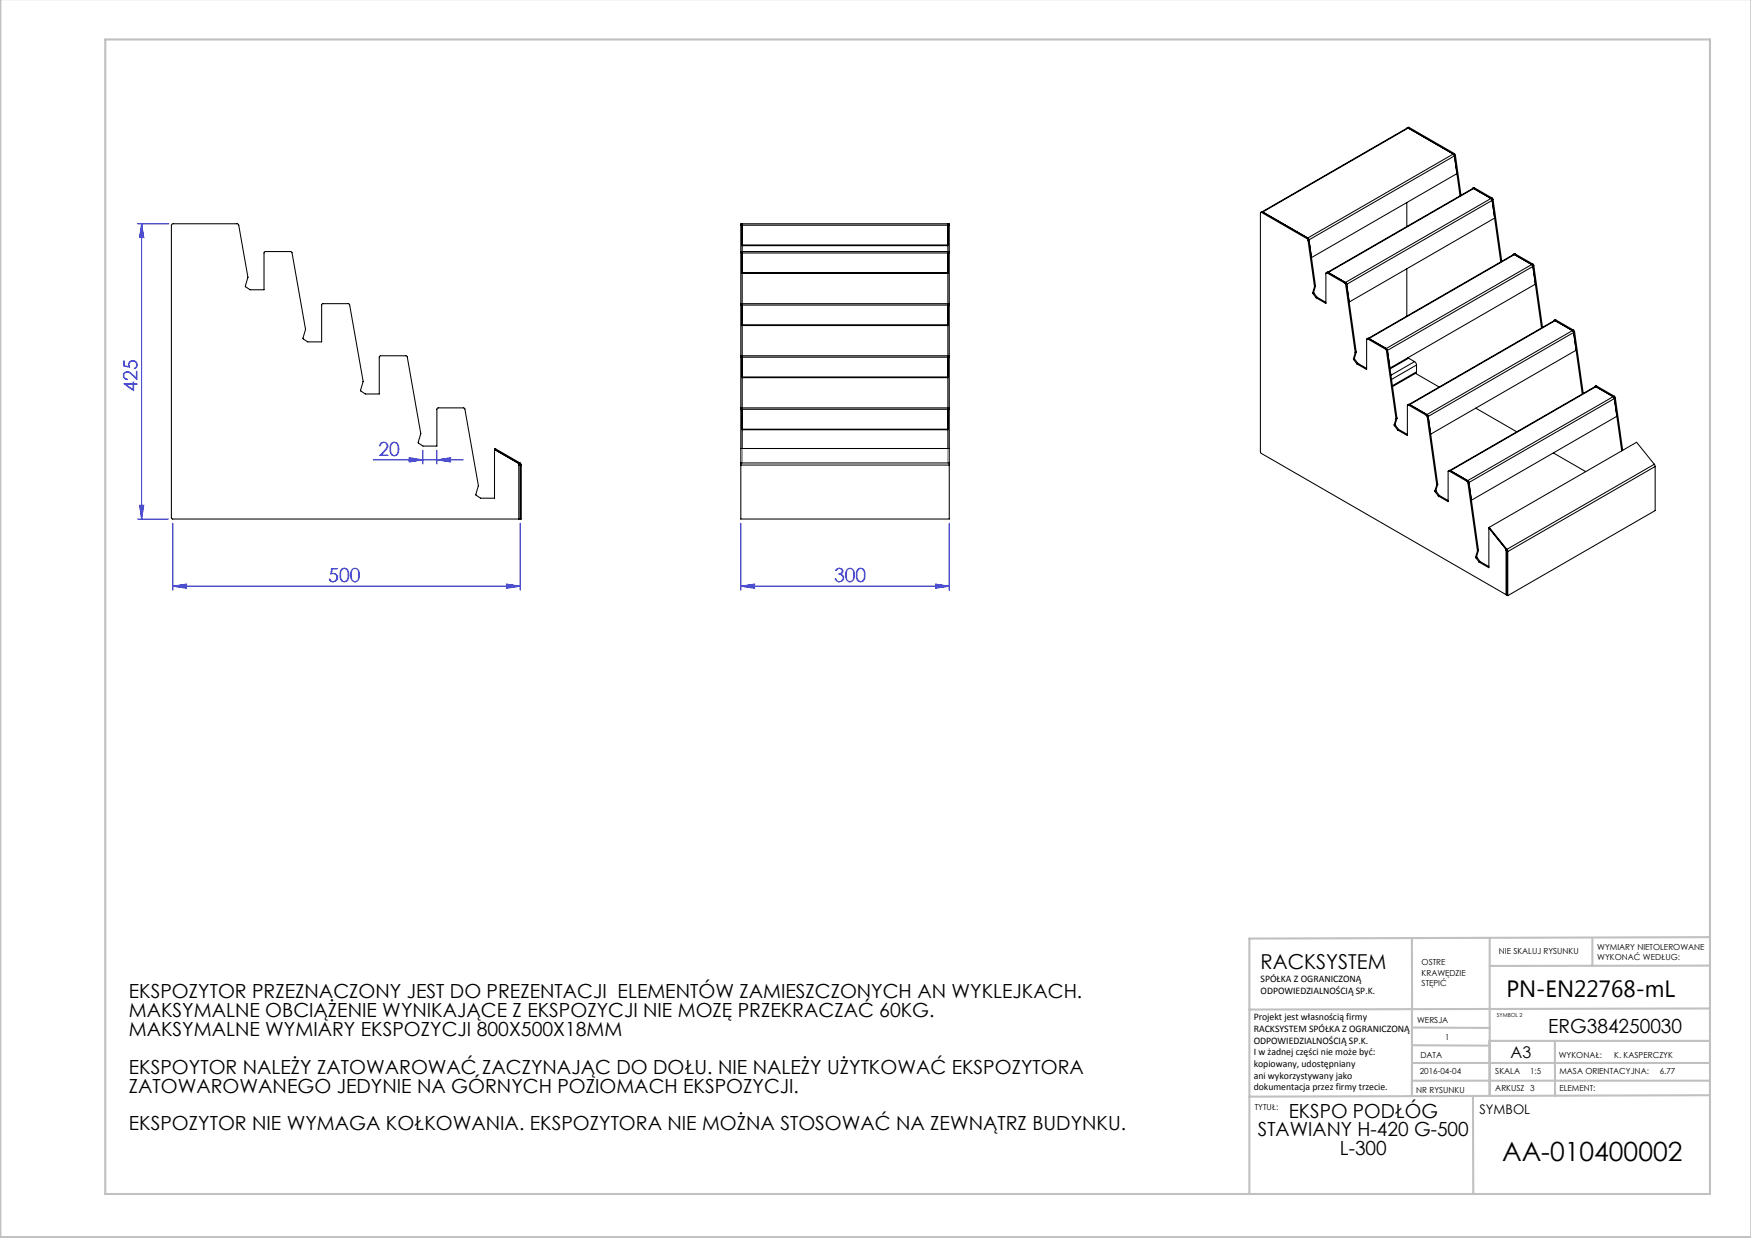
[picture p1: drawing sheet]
<svg xmlns="http://www.w3.org/2000/svg" width="420mm" height="297mm" viewBox="0 0 420 297" stroke-linecap="round" stroke-linejoin="round" font-family="sans-serif">
<g fill="none" stroke="#00f" stroke-width=".24">
<path d="M33 53.7h7.5M34 53.7v70.8M34 53.7l.5 3.3h-1zM89.5 110.3h21.6M98.2 109.8l3.3 .5-3.3 .5zM101.5 108v3.3M104.8 110.3l3.3-.5v1zM104.8 108v3.3M33 124.5h7.4M33.5 121.2h1l-.5 3.3zM41.4 125.5v16.1M124.8 125.5v16.1"/>
<path d="M177.7 125.5v16.1M227.7 125.5v16.1M41.4 140.6l3.3-.5v1zM41.4 140.6h83.4M121.5 140.1l3.3 .5-3.3 .5zM177.7 140.6l3.3-.5v1zM177.7 140.6h50M224.4 140.1l3.3 .5-3.3 .5z"/>
</g>
<g fill="none" stroke="#c0c0c0" stroke-width=".5">
<path d="M.1 -.1v296.9h419.9M25.2 9.5h385v276.9h-385zM338.7 225.2v37.8M357.3 225v37.9v-13.2M382 225.4v6.3M410.1 224.8l-110.4 .4v61.2M410.1 231.7h-52.8M338.7 259.3h71.5M338.7 255h71.5M338.7 250.8l18.6 .1M338.7 246.5l18.6 .1M357.3 249.7h52.9"/>
<path d="M373 249.7v13.2M410.1 241.9l-110.4 .3M353.3 262.9l.1 23.5M410.2 262.7l-110.5 .4"/>
</g>
<path d="M118.6 107.8l5.8 3.4M178 107.8v3.4M227.4 107.8v3.4" fill="none" stroke="#808080" stroke-width=".25"/>
<g fill="#00f">
<path d="M224.4 140.1l3.3 .5-3.3 .5zM177.7 140.6l3.3-.5v1zM121.5 140.1l3.3 .5-3.3 .5zM41.4 140.6l3.3-.5v1z"/>
<path d="M98.2 109.8l3.3 .5-3.3 .5zM104.8 110.3l3.3-.5v1z"/>
<path d="M34 53.7l.5 3.3h-1zM33.5 121.2h1l-.5 3.3z"/>
</g>
<g fill="none" stroke="#000" stroke-width=".25">
<path d="M337.6 30.7h.2l-35.2 20.3M337.6 30.7l-34.9 20.1M337.7 30.7l-.2 .1M337.7 30.7l10.9 6.3M338 30.6l-.5 .1M338 30.6l-.3 .1M338 30.6l10.8 6.2M348.6 37l.3 .4M348.6 37l-34.9 20.1M348.8 36.8l.3 .5M348.8 36.8l-.2 .2M348.9 37.4l1.3 9.6"/>
<path d="M348.9 37.4l.6 4.3-34.9 20.1M348.9 37.4l-34.9 20.1M349.1 37.3l-.2 .1M349.1 37.3l1.3 9.5M177.7 54v-.3h50v.3M177.7 54h50M177.7 54v6.4M178 53.7v6.9M178 58.8h49.4M178 58.9h49.4M227.4 53.7v6.9M227.7 54v6.4"/>
<path d="M302.4 51l.5-.2 10.8 6.3M302.6 51h-.2l-.1 .1 .1 57.5 58.8 34.1M302.6 51l10.9 6.2M313.5 57.2l.2 .5M313.7 57.1l.3 .4M313.7 57.1l-.2 .1M313.7 57.7l1.6 11M314 57.5l1.5 11.1M314 57.5l-.3 .2M337.4 48.6v5.7M353.4 45.2l-.2 .1M353.4 45.2l4.3 2.5"/>
<path d="M353.6 45l-.4 .2M353.6 45l-.2 .2M353.6 45l4.3 2.5M357.7 47.7l.2 .3M357.9 48l2.1 14.8M357.9 47.5l.2 .4M357.9 47.5l-.2 .2M358.1 47.9l-.2 .1M358.1 47.9l2.1 14.8M358.5 52.3l-34.9 20.2M177.7 72.9v.2M177.7 60.4v.2"/>
<path d="M177.7 73.1h.3M177.7 72.9h50M177.7 60.6h.3M177.7 60.4h50M177.7 60.6v12.3M177.7 73.1v12.3M178 73.1v12.5M178 60.6v12.5M178 65.5h49.4M178 60.7h49.4M178 65.6h49.4M178 78h49.4"/>
<path d="M178 73.2h49.4M178 78.1h49.4M227.4 73.1v12.5M227.4 60.6v12.5M227.4 73.1h.3M227.4 60.6h.3M227.7 72.9v.2M227.7 60.4v.2M227.7 60.6v12.3M227.7 73.1v12.3M314.9 70.2v.2M314.9 70.4l.8 1"/>
<path d="M315.1 70.1v.2M315.1 70.1l-.2 .1M315.1 70.3l-.2 .1M315.1 70.3l.8 1M315.3 68.8l-.4 1.4M315.3 68.7v.1M315.5 68.7l-.2 .1M315.5 68.7l-.4 1.4M315.5 68.6v.1M315.5 68.6l-.2 .1M315.9 71.3l-.2 .1M315.9 71.3l2.1 1.2"/>
<path d="M318.3 65.5l-.3 .1v7.2l-2.3-1.4M318.3 65.5l4.2 2.4M318.5 65.3l34.8-20.1h.2l-34.9 20.2M318.5 65.3l-.4 .1M318.5 65.3l4.3 2.5M318.5 65.3l-.2 .2M322.5 67.9l.3 .4M322.7 67.8l34.9-20.2 .2 .2 .1 .3-34.9 20.1M322.8 68.3l2.3 16.3M322.8 67.8l.2 .3M322.8 67.8l-.3 .1M323 68.1l2.3 16.4"/>
<path d="M323 68.1l-.2 .2M337.4 64.5v11.3M363.2 61l-.3 .1M363.2 61l4.2 2.5M363.4 60.9l-.4 .1M363.4 60.9l-.2 .1M363.4 60.9l4.3 2.5M367.4 63.5l.3 .4M367.7 63.9l2.1 14.8M367.7 63.4l.2 .3M367.7 63.4l-.3 .1M367.9 63.7l-.2 .2"/>
<path d="M367.9 63.7l2.1 14.8M368.3 68.2l-34.9 20.1M372.9 76.9l-.2 .1M372.9 76.9l4.3 2.4M373.2 76.7l-.4 .2M373.2 76.7l-.3 .2M373.2 76.7l4.2 2.5M377.2 79.3l.3 .5-35.2 20.2M377.2 79.3l-34.9 20.2M377.2 79.3l.2 .4M377.4 79.7l2.1 14.8M377.4 79.2l.3 .4"/>
<path d="M377.4 79.2l-.2 .1M377.7 79.6l-.3 .1M377.7 79.6l2.1 14.8M177.7 97.9v.2M177.7 85.4v.2M177.7 98.1h.3M177.7 97.9h50M177.7 85.6h.3M177.7 85.4h50M177.7 85.6v12.3M177.7 98.1v13M178 85.6v12.5"/>
<path d="M178 98.2h49.4M178 98.1v9.5M178 90.5h49.4M178 85.7h49.4M178 90.6h49.4M227.4 85.6v12.5M227.4 98.1h.3M227.4 98.1v9.5M227.4 85.6h.3M227.7 97.9v.2M227.7 85.4v.2M227.7 85.6v12.3"/>
<path d="M227.7 98.1v13M324.6 86.1l.1 .2M324.7 86.3l.7 1M324.9 86v.1M324.9 86l-.3 .1M324.9 86.1l-.2 .2M324.9 86.1l.8 1.1M325.1 84.7l-.5 1.4M325.1 84.6v.1M325.3 84.5l-.2 .2M325.3 84.5l-.4 1.5M325.3 84.5h.1"/>
<path d="M325.3 84.5l-.2 .1M325.7 87.2l-.3 .1M325.7 87.2l2.1 1.2M328 81.3l-.2 .1v7.3l-2.4-1.4M328 81.3l4.3 2.5M328.2 81.1l34.8-20h.2l-34.8 20.1M328.3 81.2l-.4 .1M328.3 81.2l4.3 2.4M328.3 81.2l-.3 .1M332.3 83.8l.3 .3M332.5 83.6l34.9-20.1 .2 .2 .1 .2-34.9 20.2M332.6 84.1l2.2 16.3"/>
<path d="M332.6 83.6l.2 .4M332.6 83.6l-.3 .2M332.8 84l2.3 16.3M332.8 84l-.2 .1M337.6 85.9h.3M337.8 97.2l-.2 .1v7.2l-2.4-1.4M337.8 97.2l4.3 2.4M337.9 85.9l1.4 .9M337.9 85.9l-4.5 2.6M338 97l34.8-20.1h.2l-34.9 20.2M338 97l-.4 .1M338 97l4.3 2.5"/>
<path d="M338 97l-.2 .2M339.3 86.8l.5 .8M339.3 86.8l-5.7 3.2M339.5 89.6l5.7 3.2M339.8 89.2l-.2 .3-5.6 3.2M339.8 87.6v1.6M339.8 87.6l-6 3.4M339.8 89.2l-5.8 3.3M342.1 99.6l.2 .4M342.3 100l2.3 16.3M342.3 99.5l.3 .3 2.2 16.4M342.3 99.5l-.2 .1"/>
<path d="M354 97.9l9.8 5.7M378 84l-34.8 20.2M382.7 92.7l-.2 .1M382.7 92.7l4.3 2.5M382.9 92.6l-.4 .1M382.9 92.6l-.2 .1M382.9 92.6l4.3 2.5M386.9 95.2l.3 .4-34.9 20.2M387 95.2l.2 .4M387.2 95.6l1.8 12.6M387.2 95.1l.3 .3M387.2 95.1l-35.1 20.2"/>
<path d="M387.5 95.4l-.3 .2M387.5 95.4l1.7 12.6M387.8 99.9l-34.9 20.1M118.9 108l-.3 .1v11.4h-3.3l-1.2-.8 .6-2.2-3.3-18.6h-6.5l-.1 .3v8.8h-3.3l-1.2-.8 .6-2.2-3.3-18.6h-6.5l-.1 .3v8.8h-3.4l-1.1-.8 .6-2.2-3.3-18.6h-6.5l-.2 .3v8.8h-3.3l-1.1-.7 .6-2.3-3.4-18.6h-6.5l-.1 9.1h-3.3l-1.2-.8 .7-2.2-2.4-12.7-15.6-.1-.3 .2v70.5l83.2 .1M124.4 111.1v13.4M124.4 111.5h.4M124.6 111.3l.2 .3M124.7 111.1l.3 .5M124.7 111.1l-6-3.5-.1 .2 6 3.5M124.7 111.1l-.1 .2M124.8 111.6h.2M124.8 111.6v12.9"/>
<path d="M125 111.6v12.9h-.2M177.7 111.1v.5M177.7 111.6v12.9h50v-12.9M177.7 111.6h50M177.7 111.1h50M177.7 107.6h50M178 103h49.4M178 103.1h49.4M227.7 111.1v.5M334.4 101.9l.1 .2M334.5 102.1l.7 1M334.6 101.8l.1 .2"/>
<path d="M334.6 101.8l-.2 .1M334.7 102l-.2 .1M334.7 102l.8 1M334.8 100.5l-.4 1.4M334.8 100.4v.1M335.1 100.4l-.3 .1M335.1 100.4l-.5 1.4M335.1 100.3v.1M335.1 100.3l-.3 .1M335.5 103l-.3 .1M335.5 103l2.1 1.2M344.2 117.8v.2"/>
<path d="M344.2 118l.8 1M344.4 117.6l.1 .2M344.4 117.6l-.2 .2M344.5 117.8l-.3 .2M344.5 117.8l.7 1.1M344.6 116.3l-.4 1.5M344.6 116.3h.1M344.8 116.2l-.2 .1M344.8 116.2l-.4 1.4M344.8 116.2h.1M345.2 118.9l-.2 .1M345.2 118.9l2.1 1.2"/>
<path d="M347.6 113l-.3 .1v7.2l-2.3-1.3M347.6 113l4.3 2.5M347.8 112.8l34.8-20h.2l-34.9 20.1M347.8 112.9l-.4 .1M347.8 112.9l4.3 2.4M347.8 112.9l-.2 .1M351.9 115.5l.2 .3M352.1 115.8l2.3 16.3M352.1 115.3l.2 .4M352.1 115.3l-.2 .2M352.3 115.7l2.3 16.3M352.3 115.7l-.2 .1"/>
<path d="M372.6 108.7l7.8 4.4M396.8 111.4l.2 .5M396.8 111.4l-35.3 20.4M396.8 111.4l-4.2-5.3-35.4 20.4M397 111.9v10.6l-35.3 20.4M397 111.9l-35.3 20.4M124.4 124.5h.4M354 133.6v.2M354 133.8l.8 1M354.2 133.5v.2M354.2 133.5l-.2 .1M354.2 133.7l-.2 .1"/>
<path d="M354.2 133.7l.8 1M354.4 132.2l-.4 1.4M354.4 132.1v.1M354.6 132.1l-.2 .1M354.6 132.1l-.4 1.4M354.6 132v.1M354.6 132l-.2 .1M355 134.7l-.2 .1M355 134.7l2.1 1.2M357.2 126.5l-.1 .1 4.3 5.3M357.2 126.5l4.3 5.3M357.2 126.8h.1"/>
<path d="M357.3 126.9h-.2v9.3l-2.3-1.4M361.2 131.7v.2M361.2 131.9v10.8M361.3 131.8l-.1 .1M361.4 131.9l.1 .3M361.4 132h-.2l.3 .1M361.5 131.8l.2 .5M361.5 131.8l-.1 .1M361.5 132.2v10.6l.2 .1M361.5 132.2l.2 .1M361.7 132.3v10.6M361.2 142.7h.3"/>
</g>
<text font-size="6.3" x="360.3" y="278.5">AA-010400002</text>
<text font-size="5.6" x="361.3" y="239.1">PN-EN22768-mL</text>
<text font-size="4.9" x="302.4" y="232.4">RACKSYSTEM</text>
<g font-size="4.7" fill="#00f">
<text x="33" y="93.9" transform="rotate(-90 33 93.9)">425</text>
<text x="90.8" y="109.3">20</text>
<text x="78.7" y="139.6">500</text>
<text x="200.1" y="139.6">300</text>
</g>
<g font-size="4.7">
<text x="30.9" y="239.5">EKSPOZYTOR PRZEZNACZONY JEST DO PREZENTACJI ELEMENTÓW ZAMIESZCZONYCH AN WYKLEJKACH.</text>
<text x="30.9" y="244">MAKSYMALNE OBCIĄŻENIE WYNIKAJĄCE Z EKSPOZYCJI NIE MOZĘ PRZEKRACZAĆ 60KG.</text>
<text x="30.9" y="248.6">MAKSYMALNE WYMIARY EKSPOZYCJI 800X500X18MM</text>
<text x="371.4" y="247.8">ERG384250030</text>
<text x="30.9" y="257.6">EKSPOYTOR NALEŻY ZATOWAROWAĆ ZACZYNAJĄC DO DOŁU. NIE NALEŻY UŻYTKOWAĆ EKSPOZYTORA</text>
<text x="30.9" y="262.2">ZATOWAROWANEGO JEDYNIE NA GÓRNYCH POZIOMACH EKSPOZYCJI.</text>
<text x="309.1" y="268.1">EKSPO PODŁÓG</text>
<text x="30.9" y="271.2">EKSPOZYTOR NIE WYMAGA KOŁKOWANIA. EKSPOZYTORA NIE MOŻNA STOSOWAĆ NA ZEWNĄTRZ BUDYNKU.</text>
<text x="301.7" y="272.6">STAWIANY H-420 G-500</text>
<text x="321.4" y="277.1">L-300</text>
</g>
<text font-size="3.9" x="362.3" y="253.8">A3</text>
<text font-size="3.2" x="354.9" y="267.2">SYMBOL</text>
<g font-size="2.4">
<text x="302.4" y="235.6">SPÓŁKA Z OGRANICZONĄ</text>
<text x="302.4" y="238.4">ODPOWIEDZIALNOŚCIĄ SP.K.</text>
<text x="300.7" y="244.7">Projekt jest własnością firmy</text>
<text x="300.7" y="247.5">RACKSYSTEM SPÓŁKA Z OGRANICZONĄ</text>
<text x="300.7" y="250.3">ODPOWIEDZIALNOŚCIĄ SP.K.</text>
<text x="300.7" y="253.1">I w żadnej części nie może być:</text>
<text x="300.7" y="256">kopiowany, udostępniany</text>
<text x="300.7" y="258.8">ani wykorzystywany jako</text>
<text x="300.7" y="261.6">dokumentacja przez firmy trzecie.</text>
</g>
<g font-size="2">
<text x="383.1" y="227.9">WYMIARY NIETOLEROWANE</text>
<text x="341" y="231.6">OSTRE</text>
<text x="359.5" y="228.9">NIE SKALUJ RYSUNKU</text>
<text x="383.1" y="230.4">WYKONAĆ WEDŁUG:</text>
<text x="341" y="234.1">KRAWĘDZIE</text>
<text x="341" y="236.6">STĘPIĆ</text>
<text x="339.9" y="245.4">WERSJA</text>
<text x="346.6" y="249.5">1</text>
<text x="340.5" y="257.7">2016-04-04</text>
<text x="340.7" y="253.8">DATA</text>
<text x="358.7" y="257.7">SKALA</text>
<text x="367" y="257.7">1:5</text>
<text x="373.9" y="253.8">WYKONAŁ:</text>
<text x="374.1" y="257.7">MASA ORIENTACYJNA:</text>
<text x="387.2" y="253.8">K. KASPERCZYK</text>
<text x="398.1" y="257.7">6.77</text>
<text x="339.7" y="262.3">NR RYSUNKU</text>
<text x="358.7" y="261.7">ARKUSZ 3</text>
<text x="374.1" y="261.7">ELEMENT:</text>
<text x="301" y="266.4">TYTUŁ:</text>
</g>
<text font-size="1.3" x="359" y="244">SYMBOL 2</text>
</svg>
